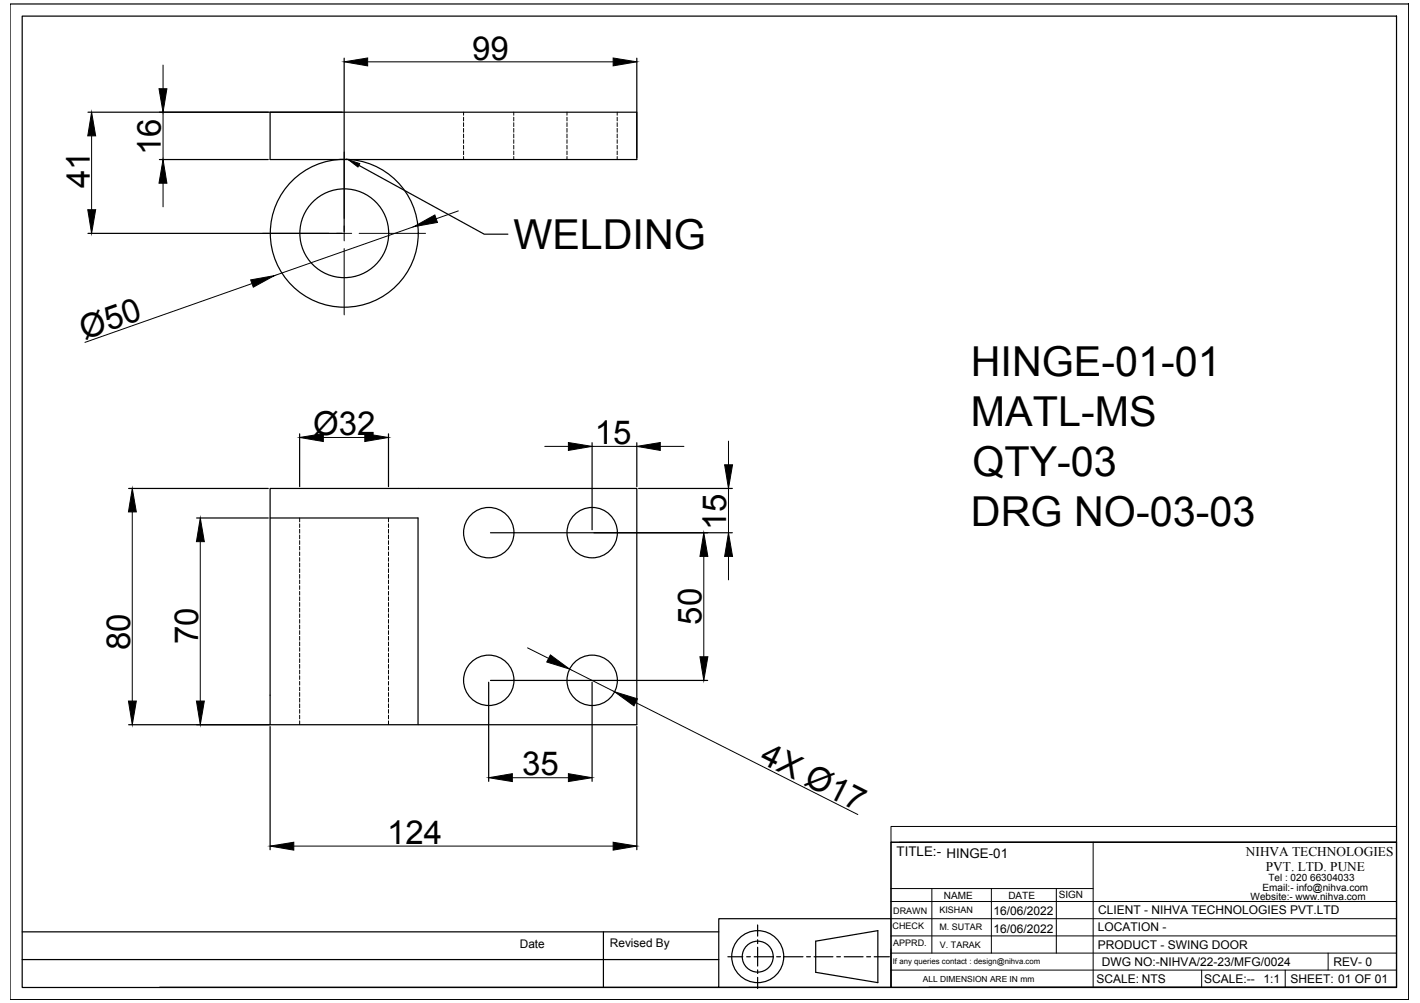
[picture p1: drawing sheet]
<svg xmlns="http://www.w3.org/2000/svg" width="297mm" height="210mm" viewBox="0 0 297 210" stroke-linecap="round" stroke-linejoin="round" font-family="sans-serif">
<!-- layer: 0 -->
<g fill="none" stroke="#000" stroke-width=".25">
<path d="M2.1 .8h292.6v208.4h-292.6zM4.6 3.4h287.5v203.3h-287.5zM72 12.2v36.3M133.2 12.2v20.8M18.4 23.5h53.2M33.3 33.4h22.8M56.5 23.5h76.7v9.9h-76.7zM75.1 34.6l26.2 14.4h4.9M18.4 48.8h53.2M62.7 90.8v11M81.3 90.8v11M123.9 92.7v18.2"/>
<path d="M133.2 92.7v9.1M26.9 102.2h29.2M41.1 108.4h15M56.5 102.2h76.7v49.5h-76.7zM56.5 108.4h30.9v43.3M102.6 111.5h50.6M133.6 102.2h19.6M26.9 151.7h29.6M56.5 152v25.8M102.2 142.8v20.7M102.6 142.4h45.4M123.9 142.8v20.7"/>
<path d="M133.2 152v25.8M186.4 176.3h105.7v30.3h-105.7zM4.6 195h145.8M126.2 195v11.7M158.5 193.6v2.3M158.5 196.7v.8M158.5 198.2v4M170.6 197l13-2.2v10.8l-13-2.1zM186.4 192.3h-36v14.3h-117M4.6 200.8h145.8M150.4 206.6h36M152.3 200.2h3.1"/>
<path d="M156.2 200.2h.8M157.8 200.2h3.9M158.5 203v.7M158.5 204.5v2.4M162.5 200.2h.8M164 200.2h4M168.7 200.2h.8M170.3 200.2h3.9M175 200.2h.8M176.6 200.2h3.9M181.3 200.2h.8M182.9 200.2h3.1"/>
<path d="M194.3 206.6h97.8"/>
<circle cx="72" cy="48.8" r="15.5"/>
<circle cx="72" cy="48.8" r="9.3"/>
<circle cx="102.2" cy="111.5" r="5.3"/>
<circle cx="123.9" cy="111.5" r="5.3"/>
<circle cx="102.2" cy="142.4" r="5.3"/>
<circle cx="123.9" cy="142.4" r="5.3"/>
<circle cx="158.5" cy="200.2" r="5.4"/>
<circle cx="158.5" cy="200.2" r="3.2"/>
</g>
<g fill="none" stroke="#000" stroke-width=".21">
<path d="M34.1 13.6v5M76.9 12.9h51.4M19.2 28.4v15.5M34.1 23.5v9.9M34.1 38.3v5M72 31.8v13.9M97 23.5v.6M97 24.5v.8M97 25.7v.8M97 26.9v.8M97 28.1v.8M97 29.2v.8"/>
<path d="M97 30.4v.8M97 31.6v.8M97 32.8v.6M107.5 23.5v.6M107.5 24.5v.8M107.5 25.7v.8M107.5 26.9v.8M107.5 28.1v.8M107.5 29.2v.8M107.5 30.4v.8M107.5 31.6v.8M107.5 32.8v.6"/>
<path d="M118.6 23.5v.6M118.6 24.5v.8M118.6 25.7v.8M118.6 26.9v.8M118.6 28.1v.8M118.6 29.2v.8M118.6 30.4v.8M118.6 31.6v.8M118.6 32.8v.6M129.1 23.5v.6M129.1 24.5v.8M129.1 25.7v.8"/>
<path d="M129.1 26.9v.8M129.1 28.1v.8M129.1 29.2v.8M129.1 30.4v.8M129.1 31.6v.8M129.1 32.8v.6M52.7 59.3l-34.9 12.4M54.9 48.8h13.9M72 47.3v1.5h-1.6M72 52v13.9M73.6 48.8h-1.6v1.6M75.1 48.8h13.9"/>
<path d="M86.6 47.4l-29.2 10.3M95.9 44.1l-4.7 1.7M67.6 91.6h8.7M113.9 93.4h5M123.9 93.4h9.3M138.1 93.4h5M152.4 92.3v5M27.7 107.1v39.6M41.9 113.4v33.3M62.7 108.4v.8M62.7 109.6v.8M62.7 110.8v.8"/>
<path d="M62.7 112v.8M62.7 113.1v.8M62.7 114.3v.8M62.7 115.5v.8M62.7 116.7v.8M62.7 117.8v.8M62.7 119v.8M81.3 108.4v.8M81.3 109.6v.8M81.3 110.8v.8M81.3 112v.8M81.3 113.1v.8"/>
<path d="M81.3 114.3v.8M81.3 115.5v.8M81.3 116.7v.8M81.3 117.8v.8M81.3 119v.8M147.2 116.4v21M152.4 102.2v9.3M152.4 116.4v5M62.7 120.2v.8M62.7 121.4v.8M62.7 122.6v.7M62.7 123.8v.7"/>
<path d="M62.7 124.9v.8M62.7 126.1v.8M62.7 127.3v.8M62.7 128.5v.7M62.7 129.7v.7M62.7 130.8v.8M62.7 132v.8M62.7 133.2v.8M62.7 134.4v.8M62.7 135.5v.8M62.7 136.7v.8M62.7 137.9v.8"/>
<path d="M62.7 139.1v.8M81.3 120.2v.8M81.3 121.4v.8M81.3 122.6v.7M81.3 123.8v.7M81.3 124.9v.8M81.3 126.1v.8M81.3 127.3v.8M81.3 128.5v.7M81.3 129.7v.7M81.3 130.8v.8M81.3 132v.8"/>
<path d="M81.3 133.2v.8M81.3 134.4v.8M81.3 135.5v.8M81.3 136.7v.8M81.3 137.9v.8M81.3 139.1v.8M110.3 135.6l4.5 2.2M62.7 140.2v.8M62.7 141.4v.8M62.7 142.6v.8M62.7 143.8v.8M62.7 144.9v.8"/>
<path d="M62.7 146.1v.8M62.7 147.3v.8M62.7 148.5v.8M62.7 149.7v.7M62.7 150.9v.8M81.3 140.2v.8M81.3 141.4v.8M81.3 142.6v.8M81.3 143.8v.8M81.3 144.9v.8M81.3 146.1v.8M81.3 147.3v.8"/>
<path d="M81.3 148.5v.8M81.3 149.7v.7M81.3 150.9v.8M119.2 140l9.4 4.8M133 147l46.4 23.5M61.5 177.1h66.8M107.2 162.8h11.7M186.4 173h105.7v3.3h-105.7zM186.4 176.3v30.3M188.2 176.3h103.9M228.7 176.3v30.3M186.4 199.5h105.7"/>
<path d="M186.4 195.9h105.7M186.4 192.3h105.7M186.4 188.7h105.7M186.4 186h42.3M194.9 186v13.5M207.4 186v13.5M221 186v13.5M277.8 199.5v3.5M186.4 203h105.7M251.4 203v3.6M268.8 203v3.6"/>
</g>
<g fill="#000" stroke="#000" stroke-width=".21">
<path d="M33.3 18.6h1.6l-.8 4.9zM72 12.9l4.9-.8v1.7zM128.3 12.1l4.9 .8-4.9 .9zM19.2 23.5l.8 4.9h-1.6zM34.1 33.4l.8 4.9h-1.6zM72.9 33.4l2.4 .8-.4 .8zM18.4 43.9h1.6l-.8 4.9zM52.4 58.6l5-.9-4.4 2.4zM86.6 47.4l4.4-2.4 .5 1.6zM62.7 91.6l4.9-.9v1.7zM76.3 90.7l5 .9-5 .8zM118.9 92.6l5 .8-5 .9z"/>
<path d="M133.2 93.4l4.9-.8v1.7zM151.6 97.3h1.6l-.8 4.9zM27.7 102.2l.8 4.9h-1.6zM41.9 108.4l.8 5h-1.6zM147.2 111.5l.9 4.9h-1.7zM152.4 111.5l.8 4.9h-1.6zM115.1 137.1l4.1 2.9-4.8-1.5zM146.4 137.4h1.7l-.9 5zM26.9 146.7h1.6l-.8 5zM41.1 146.7h1.6l-.8 5zM128.6 144.8l4.7 1.4-.7 1.5zM56.5 177.1l5-.8v1.6z"/>
<path d="M102.2 162.8l5-.9v1.7zM118.9 161.9l5 .9-5 .8zM128.3 176.3l4.9 .8-4.9 .8z"/>
</g>
<g font-size="8.6">
<text x="107.4" y="52.2">WELDING</text>
<text x="203.1" y="78.8">HINGE-01-01</text>
<text x="203.1" y="89.2">MATL-MS</text>
<text x="203.4" y="99.6">QTY-03</text>
<text x="203.1" y="110">DRG NO-03-03</text>
</g>
<g font-size="6.9">
<text x="98.7" y="12.5">99</text>
<text x="33.6" y="32.5" transform="rotate(-90 33.6 32.5)">16</text>
<text x="18.8" y="39.4" transform="rotate(-90 18.8 39.4)">41</text>
<text x="17.7" y="71.1" transform="rotate(-19 17.7 71.1)">Ø50</text>
<text x="65.5" y="91">Ø32</text>
<text x="124.4" y="92.9">15</text>
<text x="151.9" y="110.9" transform="rotate(-90 151.9 110.9)">15</text>
<text x="146.8" y="130.8" transform="rotate(-90 146.8 130.8)">50</text>
<text x="27.2" y="136" transform="rotate(-90 27.2 136)">80</text>
<text x="41.4" y="134.9" transform="rotate(-90 41.4 134.9)">70</text>
<text x="158.7" y="159.4" transform="rotate(27 158.7 159.4)">4X Ø17</text>
<text x="109.2" y="162.2">35</text>
<text x="81" y="176.7">124</text>
</g>
<g font-size="2.8">
<text x="187.6" y="179.2">TITLE:- HINGE-01</text>
<text x="260.6" y="179.1">NIHVA TECHNOLOGIES</text>
<text x="264.8" y="182.3">PVT. LTD. PUNE</text>
</g>
<g font-size="2.5">
<text x="207.8" y="191.6">16/06/2022</text>
<text x="229.7" y="191.3">CLIENT - NIHVA TECHNOLOGIES PVT.LTD</text>
<text x="207.8" y="195.2">16/06/2022</text>
<text x="229.6" y="194.9">LOCATION -</text>
<text x="108.7" y="198.5">Date</text>
<text x="127.6" y="198.2">Revised By</text>
<text x="229.6" y="198.5">PRODUCT - SWING DOOR</text>
<text x="230.5" y="202.1">DWG NO:-NIHVA/22-23/MFG/0024</text>
<text x="279" y="202.1">REV- 0</text>
<text x="229.3" y="205.7">SCALE: NTS</text>
<text x="251.9" y="205.7">SCALE:--</text>
<text x="264.3" y="205.7">1:1</text>
<text x="269.9" y="205.7">SHEET: 01 OF 01</text>
</g>
<g font-size="2.1">
<text x="265.3" y="184.4">Tel : 020 66304033</text>
<text x="197.4" y="188.1">NAME</text>
<text x="210.9" y="188.2">DATE</text>
<text x="221.5" y="188">SIGN</text>
<text x="261.6" y="188.4">Website:- www.nihva.com</text>
<text x="264.1" y="186.5">Email:- info@nihva.com</text>
</g>
<g font-size="1.9">
<text x="186.8" y="191.2">DRAWN</text>
<text x="196.5" y="191.1">KISHAN</text>
<text x="186.7" y="194.4">CHECK</text>
<text x="186.8" y="198">APPRD.</text>
<text x="196.5" y="194.7">M. SUTAR</text>
<text x="196.6" y="198.3">V. TARAK</text>
</g>
<text font-size="1.8" x="193" y="205.4">ALL DIMENSION ARE IN mm</text>
<text font-size="1.6" x="186.8" y="201.7">If any queries contact : design@nihva.com</text>
</svg>
